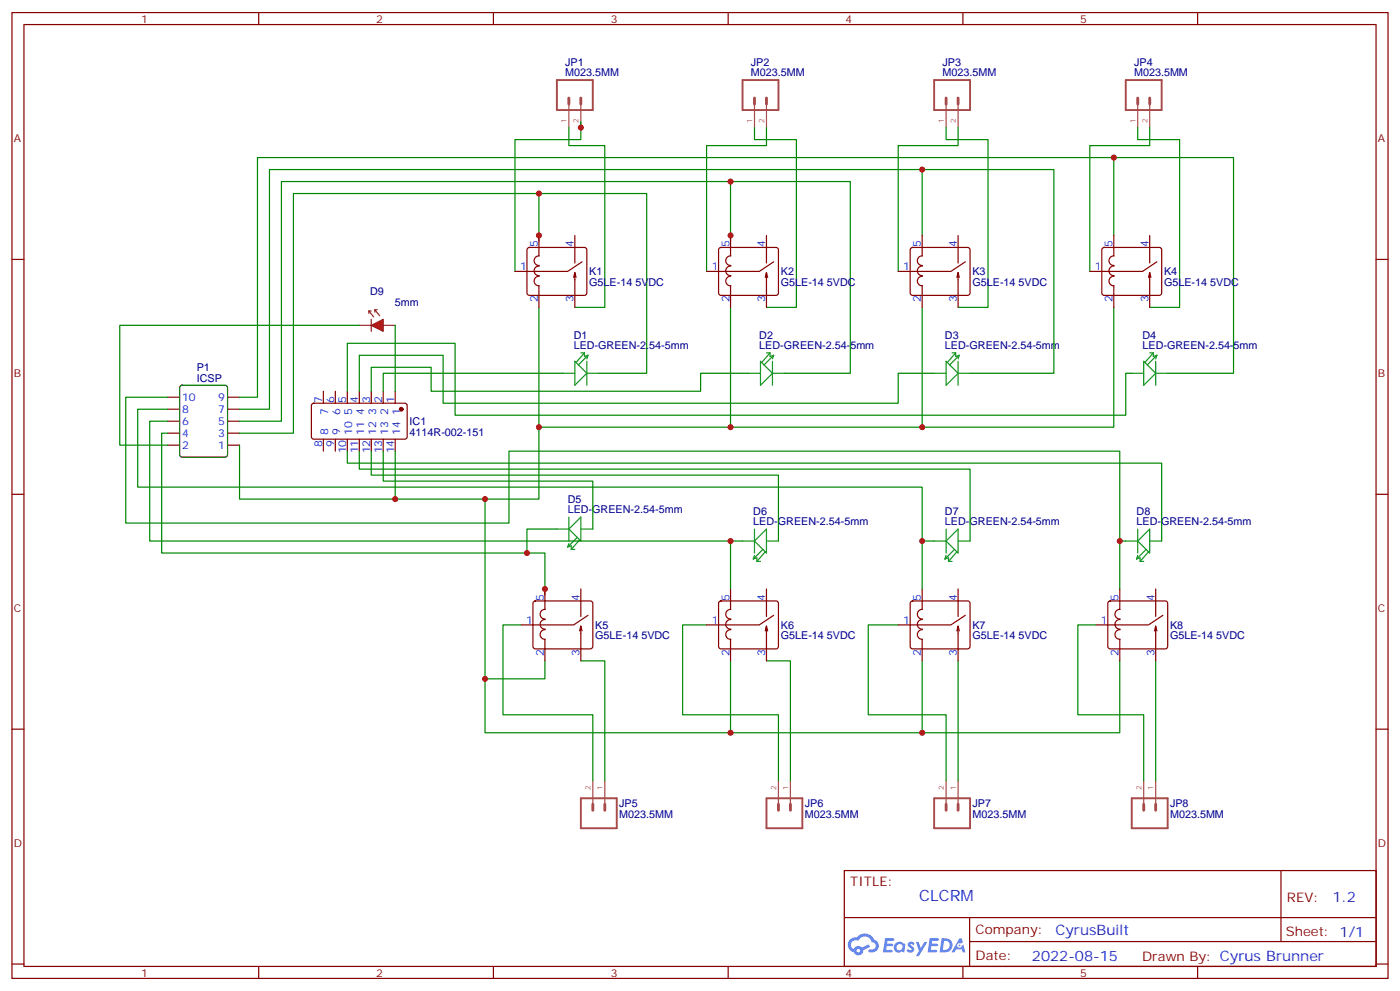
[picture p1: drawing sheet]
# EasyEDA schematic SCH_RelayModule.json
TITLE: CLCRM; REV: 1.2; Date: 2022-08-15; Sheet: 1/1; Drawn By: Cyrus Brunner; Company: CyrusBuilt

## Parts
D1  LED-GREEN-2.54-5mm  [LED-GREEN-2.54-5MM-YUN]
D2  LED-GREEN-2.54-5mm  [LED-GREEN-2.54-5MM-YUN]
D3  LED-GREEN-2.54-5mm  [LED-GREEN-2.54-5MM-YUN]
D4  LED-GREEN-2.54-5mm  [LED-GREEN-2.54-5MM-YUN]
D5  LED-GREEN-2.54-5mm  [LED-GREEN-2.54-5MM-YUN]
D6  LED-GREEN-2.54-5mm  [LED-GREEN-2.54-5MM-YUN]
D7  LED-GREEN-2.54-5mm  [LED-GREEN-2.54-5MM-YUN]
D8  LED-GREEN-2.54-5mm  [LED-GREEN-2.54-5MM-YUN]
D9  5mm  [PKG-LED-5MM-RED]
IC1  4114R-002-151  [DIP-14_L17.8-W10.2-P2.54-BL]
JP1  M023.5MM  [SCREWTERMINAL-3.5MM-2]
JP2  M023.5MM  [SCREWTERMINAL-3.5MM-2]
JP3  M023.5MM  [SCREWTERMINAL-3.5MM-2]
JP4  M023.5MM  [SCREWTERMINAL-3.5MM-2]
JP5  M023.5MM  [SCREWTERMINAL-3.5MM-2]
JP6  M023.5MM  [SCREWTERMINAL-3.5MM-2]
JP7  M023.5MM  [SCREWTERMINAL-3.5MM-2]
JP8  M023.5MM  [SCREWTERMINAL-3.5MM-2]
K1  G5LE-14 5VDC  [RELAY-TH_G5LE-14-XX]
K2  G5LE-14 5VDC  [RELAY-TH_G5LE-14-XX]
K3  G5LE-14 5VDC  [RELAY-TH_G5LE-14-XX]
K4  G5LE-14 5VDC  [RELAY-TH_G5LE-14-XX]
K5  G5LE-14 5VDC  [RELAY-TH_G5LE-14-XX]
K6  G5LE-14 5VDC  [RELAY-TH_G5LE-14-XX]
K7  G5LE-14 5VDC  [RELAY-TH_G5LE-14-XX]
K8  G5LE-14 5VDC  [RELAY-TH_G5LE-14-XX]
P1  ICSP  [HDR-IDC-2.54-2X5P]

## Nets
Net-(D1-+): D1.+ IC1.2
Net-(D1--): D1.- K1.5 P1.3
Net-(D2-+): D2.+ IC1.3
Net-(D2--): D2.- K2.5 P1.5
Net-(D3-+): D3.+ IC1.4
Net-(D3--): D3.- K3.5 P1.7
Net-(D4-+): D4.+ IC1.5
Net-(D4--): D4.- K4.5 P1.9
Net-(D5-+): D5.+ IC1.13
Net-(D5--): D5.- K5.5 P1.4
Net-(D6-+): D6.+ IC1.12
Net-(D6--): D6.- K6.5 P1.6
Net-(D7-+): D7.+ IC1.11
Net-(D7--): D7.- K7.5 P1.8
Net-(D8-+): D8.+ IC1.10
Net-(D8--): D8.- K8.5 P1.10
Net-(D9-1): D9.1 IC1.1
Net-(D9-2): D9.2 P1.2
Net-(IC1-14): IC1.14 K1.2 K2.2 K3.2 K4.2 K5.2 K6.2 K7.2 K8.2 P1.1
Net-(JP1-1): JP1.1 K1.3
Net-(JP1-2): JP1.2 K1.1
Net-(JP2-1): JP2.1 K2.3
Net-(JP2-2): JP2.2 K2.1
Net-(JP3-1): JP3.1 K3.3
Net-(JP3-2): JP3.2 K3.1
Net-(JP4-1): JP4.1 K4.3
Net-(JP4-2): JP4.2 K4.1
Net-(JP5-1): JP5.1 K5.3
Net-(JP5-2): JP5.2 K5.1
Net-(JP6-1): JP6.1 K6.3
Net-(JP6-2): JP6.2 K6.1
Net-(JP7-1): JP7.1 K7.3
Net-(JP7-2): JP7.2 K7.1
Net-(JP8-1): JP8.1 K8.3
Net-(JP8-2): JP8.2 K8.1

Not connected (* = marked no-connect by the designer): IC1 6 7 8 9; K1 4; K2 4; K3 4; K4 4; K5 4; K6 4; K7 4; K8 4
